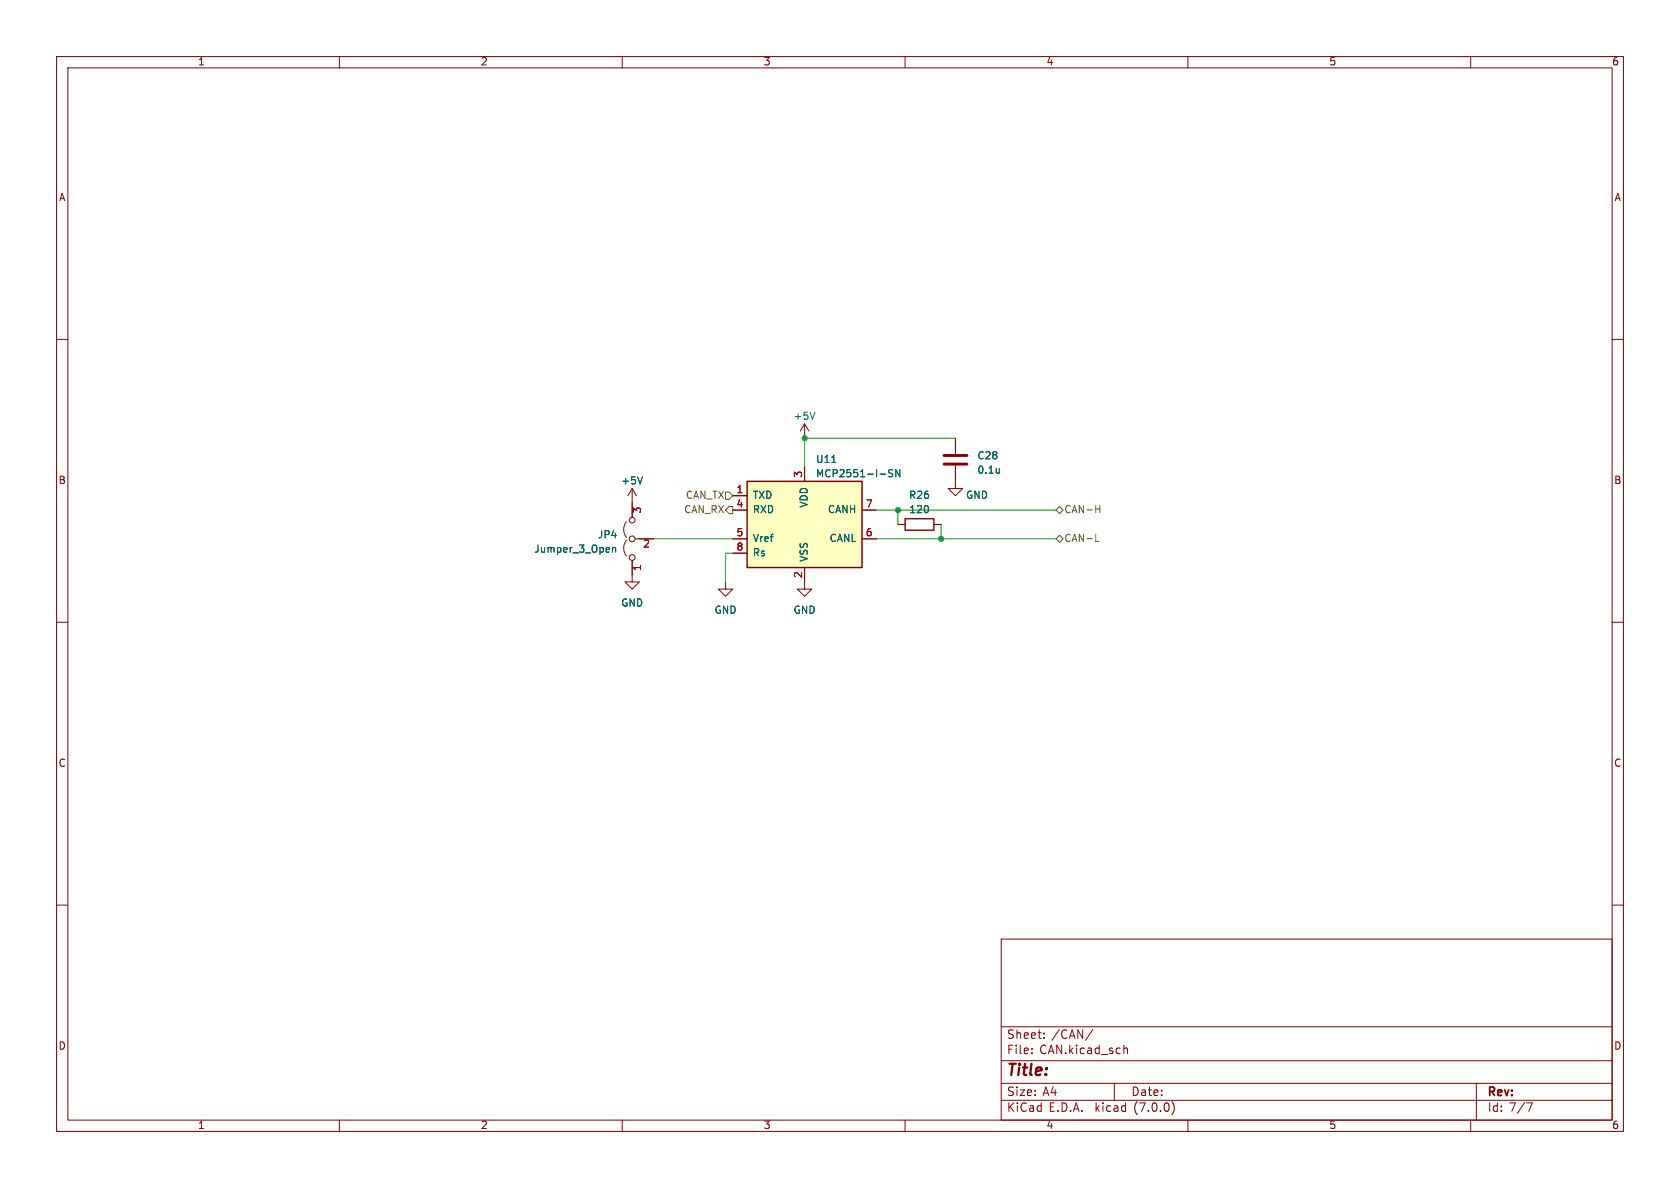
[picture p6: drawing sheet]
<svg xmlns="http://www.w3.org/2000/svg" width="297mm" height="210mm" viewBox="0 0 297 210" stroke-linecap="round" stroke-linejoin="round" font-family="sans-serif">
<g fill="none" stroke="#840000" stroke-width=".18">
<path d="M10 10h277v190h-277zM12 12h273v186h-273zM60 10v2M110 10v2M160 10v2M210 10v2M260 10v2M10 60h2M285 60h2M142.2 74.9v2.6M142.2 74.9l-.7 1.3M142.2 74.9l.8 1.3"/>
<path d="M168.9 77.5v2.8M110.7 95.5a2.26 2.26 0 0 0 0 2.8M110.7 92.2a2.26 2.26 0 0 0 0 2.8M111.8 99.1v3.8h1.2l-1.2 1.2-1.3-1.2h1.3M111.8 86.4v5M111.8 86.4l-.8 1.2M111.8 86.4l.7 1.2M112.3 95.3h3.3M129.5 95.3h2.6M129.5 87.6h2.6M129.5 90.2h2.6M129.5 97.8h2.6"/>
<path d="M142.2 82.6v2.5M152.4 95.3h2.5M152.4 90.2h2.5M158.7 92.7h1.3M165.1 92.7h1.3M168.9 82.3v4.1h1.3l-1.3 1.2-1.3-1.2h1.3M10 110h2M128.3 102.9v1.2h1.2l-1.2 1.3-1.3-1.3h1.3M142.2 100.3v3.8h1.3l-1.3 1.3-1.2-1.3h1.2M285 110h2M10 160h2M285 160h2"/>
<path d="M177 166h108v32h-108zM60 198v2M110 198v2M160 198v2M177 194.5h108M177 191.5h108M177 187.5h108M177 181.5h108M182.4 186.1v.2M182.4 185.3v.2M184.6 183.4v.2M184.6 182.6v.2"/>
<path d="M193.2 182l-1.3 1.9M197 191.5v3M198.7 184.8v1.5M198.7 185.4l.2-.1h.4v1M207.2 194.7a1.72 1.72 0 0 1 0 2.3M210 198v2M260 198v2M261 191.5v6.5M269.9 195h1l-.6 1.5"/>
<circle cx="111.8" cy="95.3" r=".51"/>
<circle cx="111.8" cy="98.6" r=".51"/>
<circle cx="111.8" cy="91.9" r=".51"/>
</g>
<path d="M144.1 72.9l-.5 1.2M108.3 96.8v.8M108.3 96.9l.2-.1h.3v.8M113.6 84.3l-.4 1.3M147 81.7h.8M157.8 83.1l-.5-.1-.2 .3 .1 .3 .6 .2v.4l-.2 .1-.5-.1M159.1 83v1.3l-.7-1.3v1.3" fill="none" stroke="#006464" stroke-width=".18"/>
<path d="M132.1 85.1h20.3v15.2h-20.3zM160 91.7h5.1v2h-5.1z" fill="none" stroke="#840000" stroke-width=".25"/>
<path d="M166.9 82h4M166.9 80.5h4" fill="none" stroke="#840000" stroke-width=".51"/>
<path d="M132.1 85.1h20.3v15.2h-20.3z" fill="#ffffc2" stroke="#ffffc2" stroke-width=".18"/>
<path d="M128.3 87h.6l.6 .6-.6 .7h-.6zM128.9 89.5h.6v1.3h-.6l-.6-.6zM186.7 90.2l.6-.7 .7 .7-.7 .6zM186.7 95.3l.6-.7 .7 .7-.7 .6zM193.7 90h.7M193.7 95.7h.6M194.4 89.4v1.2" fill="none" stroke="#725600" stroke-width=".18"/>
<path d="M168.9 77.5h-26.7v5.1M115.6 95.3h13.9M129.5 97.8h-1.2v5.1M154.9 95.3h31.8M154.9 90.2h31.8M158.7 90.2v2.5M166.4 92.7v2.6" fill="none" stroke="#009600" stroke-width=".18"/>
<g fill="#009600" stroke="#009600" stroke-width=".18">
<circle cx="166.4" cy="95.3" r=".46"/>
<circle cx="158.7" cy="90.2" r=".46"/>
<circle cx="142.2" cy="77.5" r=".46"/>
</g>
<text font-size="2.8" fill="#840000" x="178" y="190.8">Title:</text>
<g font-size="2.1" fill="#840000">
<text x="178" y="183.9">Sheet:</text>
<text x="185.9" y="183.9">/CAN/</text>
<text x="178" y="186.6">File:</text>
<text x="183.8" y="186.6">CAN.kicad_sch</text>
<text x="178" y="196.8">KiCad</text>
<text x="178" y="194">Size:</text>
<text x="184.3" y="194">A4</text>
<text x="185.4" y="196.8">E.D.A.</text>
<text x="193.7" y="196.8">kicad</text>
<text x="200" y="194">Date:</text>
<text x="200.6" y="196.8">(7.0.0)</text>
<text x="263" y="194.2">Rev:</text>
<text x="263" y="196.8">Id: 7/7</text>
</g>
<g font-size="1.8" fill="#840000">
<text x="35" y="11.8">1</text>
<text x="85" y="11.8">2</text>
<text x="135" y="11.8">3</text>
<text x="185" y="11.8">4</text>
<text x="235" y="11.8">5</text>
<text x="285" y="11.8">6</text>
<text x="10.4" y="35.8">A</text>
<text x="285.4" y="35.8">A</text>
<text x="10.3" y="85.8">B</text>
<text x="285.3" y="85.8">B</text>
<text x="10.3" y="135.8">C</text>
<text x="285.3" y="135.8">C</text>
<text x="10.3" y="185.8">D</text>
<text x="285.3" y="185.8">D</text>
<text x="35" y="199.8">1</text>
<text x="85" y="199.8">2</text>
<text x="135" y="199.8">3</text>
<text x="185" y="199.8">4</text>
<text x="235" y="199.8">5</text>
<text x="285" y="199.8">6</text>
</g>
<g font-size="1.8" fill="#006464">
<text x="140.2" y="74.5">+5V</text>
<text x="144.2" y="82.1">U11</text>
<text x="172.7" y="81.5">C28</text>
<text x="109.8" y="85.9">+5V</text>
<text x="133.1" y="88.5">TXD</text>
<text x="143.1" y="89.9" transform="rotate(-90 143.1 89.9)">VDD</text>
<text x="144.2" y="84.6">MCP2551-I-SN</text>
<text x="160.7" y="88.5">R26</text>
<text x="170.7" y="88.5">GND</text>
<text x="172.7" y="84">0.1u</text>
<text x="105.6" y="95.4">JP4</text>
<text x="133.1" y="91">RXD</text>
<text x="146.2" y="91">CANH</text>
<text x="160.7" y="91">120</text>
<text x="94.4" y="98">Jumper_3_Open</text>
<text x="133.1" y="96.1">Vref</text>
<text x="133.1" y="98.6">Rs</text>
<text x="143.1" y="99.3" transform="rotate(-90 143.1 99.3)">VSS</text>
<text x="146.5" y="96.1">CANL</text>
<text x="109.8" y="107.5">GND</text>
<text x="126.3" y="108.8">GND</text>
<text x="140.2" y="108.8">GND</text>
</g>
<g font-size="1.8" fill="#725600">
<text x="121.1" y="88.5">CAN_TX</text>
<text x="120.8" y="91">CAN_RX</text>
<text x="188.2" y="91">CAN-H</text>
<text x="188.2" y="96.1">CAN-L</text>
</g>
<g font-size="1.8" fill="#a90000">
<text x="130.1" y="87.4">1</text>
<text x="130.1" y="89.9">4</text>
<text x="142" y="84.5" transform="rotate(-90 142 84.5)">3</text>
<text x="153" y="89.9">7</text>
<text x="113.7" y="90.8" transform="rotate(-90 113.7 90.8)">3</text>
<text x="130.1" y="95">5</text>
<text x="153" y="95">6</text>
<text x="113.6" y="97.2">2</text>
<text x="113.7" y="101" transform="rotate(-90 113.7 101)">1</text>
<text x="130.1" y="97.5">8</text>
<text x="142" y="102.3" transform="rotate(-90 142 102.3)">2</text>
</g>
</svg>
